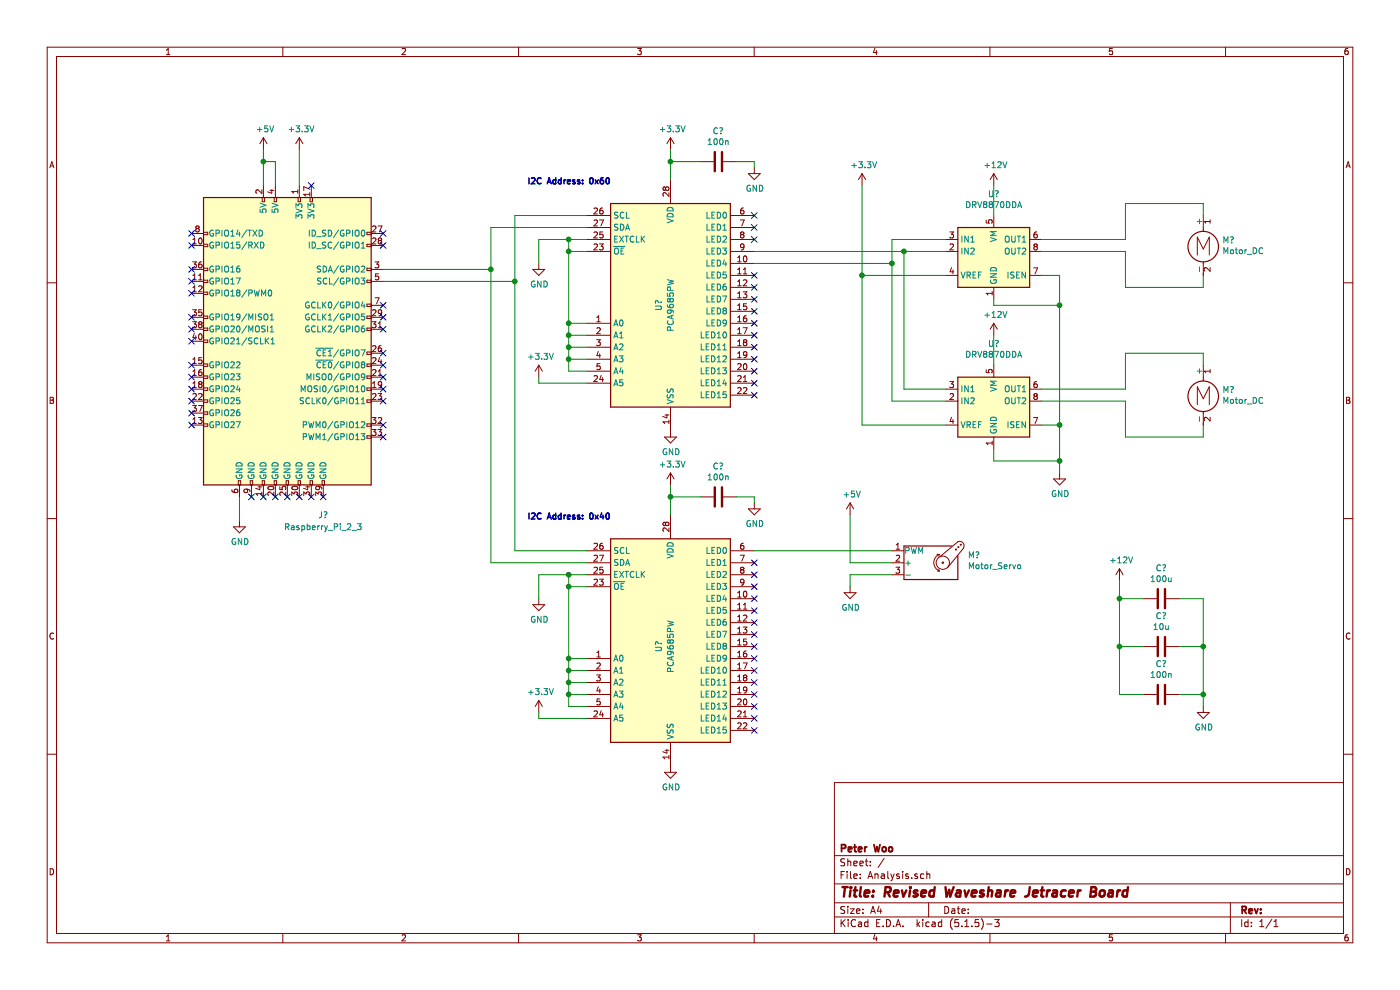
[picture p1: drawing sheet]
EESchema Schematic File Version 4
EELAYER 30 0
EELAYER END
$Descr A4 11693 8268
encoding utf-8
Sheet 1 1
Title "Revised Waveshare Jetracer Board"
Date ""
Rev ""
Comp "Peter Woo"
Comment1 ""
Comment2 ""
Comment3 ""
Comment4 ""
$EndDescr
$Comp
L Driver_Motor:DRV8870DDA U?
U 1 1
P 8300 2100
F 0 "U?" H 8300 2581 50  0000 C CNN
F 1 "DRV8870DDA" H 8300 2490 50  0000 C CNN
F 2 "Package_SO:Texas_HTSOP-8-1EP_3.9x4.9mm_P1.27mm_EP2.95x4.9mm_Mask2.4x3.1mm_ThermalVias" H 8400 2000 50  0001 C CNN
F 3 "http://www.ti.com/lit/ds/symlink/drv8870.pdf" H 8050 2450 50  0001 C CNN
	1    8300 2100
	1    0    0    -1  
$EndComp
$Comp
L Driver_Motor:DRV8870DDA U?
U 1 1
P 8300 3350
F 0 "U?" H 8300 3831 50  0000 C CNN
F 1 "DRV8870DDA" H 8300 3740 50  0000 C CNN
F 2 "Package_SO:Texas_HTSOP-8-1EP_3.9x4.9mm_P1.27mm_EP2.95x4.9mm_Mask2.4x3.1mm_ThermalVias" H 8400 3250 50  0001 C CNN
F 3 "http://www.ti.com/lit/ds/symlink/drv8870.pdf" H 8050 3700 50  0001 C CNN
	1    8300 3350
	1    0    0    -1  
$EndComp
$Comp
L Driver_LED:PCA9685PW U?
U 1 1
P 5600 2500
F 0 "U?" V 5500 2450 50  0000 C CNN
F 1 "PCA9685PW" V 5600 2450 50  0000 C CNN
F 2 "Package_SO:TSSOP-28_4.4x9.7mm_P0.65mm" H 5625 1525 50  0001 L CNN
F 3 "http://www.nxp.com/documents/data_sheet/PCA9685.pdf" H 5200 3200 50  0001 C CNN
	1    5600 2500
	1    0    0    -1  
$EndComp
$Comp
L Connector:Raspberry_Pi_2_3 J?
U 1 1
P 2400 2850
F 0 "J?" H 2700 1400 50  0000 C CNN
F 1 "Raspberry_Pi_2_3" H 2700 1300 50  0000 C CNN
F 2 "" H 2400 2850 50  0001 C CNN
F 3 "https://www.raspberrypi.org/documentation/hardware/raspberrypi/schematics/rpi_SCH_3bplus_1p0_reduced.pdf" H 2400 2850 50  0001 C CNN
	1    2400 2850
	1    0    0    -1  
$EndComp
$Comp
L Motor:Motor_Servo M?
U 1 1
P 7750 4700
F 0 "M?" H 8082 4765 50  0000 L CNN
F 1 "Motor_Servo" H 8082 4674 50  0000 L CNN
F 2 "" H 7750 4510 50  0001 C CNN
F 3 "http://forums.parallax.com/uploads/attachments/46831/74481.png" H 7750 4510 50  0001 C CNN
	1    7750 4700
	1    0    0    -1  
$EndComp
$Comp
L Motor:Motor_DC M?
U 1 1
P 10050 2000
F 0 "M?" H 10208 1996 50  0000 L CNN
F 1 "Motor_DC" H 10208 1905 50  0000 L CNN
F 2 "" H 10050 1910 50  0001 C CNN
F 3 "~" H 10050 1910 50  0001 C CNN
	1    10050 2000
	1    0    0    -1  
$EndComp
$Comp
L Motor:Motor_DC M?
U 1 1
P 10050 3250
F 0 "M?" H 10208 3246 50  0000 L CNN
F 1 "Motor_DC" H 10208 3155 50  0000 L CNN
F 2 "" H 10050 3160 50  0001 C CNN
F 3 "~" H 10050 3160 50  0001 C CNN
	1    10050 3250
	1    0    0    -1  
$EndComp
$Comp
L power:+5V #PWR?
U 1 1
P 2200 1250
F 0 "#PWR?" H 2200 1100 50  0001 C CNN
F 1 "+5V" H 2215 1423 50  0000 C CNN
F 2 "" H 2200 1250 50  0001 C CNN
F 3 "" H 2200 1250 50  0001 C CNN
	1    2200 1250
	1    0    0    -1  
$EndComp
$Comp
L power:GND #PWR?
U 1 1
P 2000 4350
F 0 "#PWR?" H 2000 4100 50  0001 C CNN
F 1 "GND" H 2005 4177 50  0000 C CNN
F 2 "" H 2000 4350 50  0001 C CNN
F 3 "" H 2000 4350 50  0001 C CNN
	1    2000 4350
	1    0    0    -1  
$EndComp
Wire Wire Line
	2000 4150 2000 4350
Wire Wire Line
	2200 1250 2200 1350
$Comp
L power:+3.3V #PWR?
U 1 1
P 2500 1250
F 0 "#PWR?" H 2500 1100 50  0001 C CNN
F 1 "+3.3V" H 2515 1423 50  0000 C CNN
F 2 "" H 2500 1250 50  0001 C CNN
F 3 "" H 2500 1250 50  0001 C CNN
	1    2500 1250
	1    0    0    -1  
$EndComp
Wire Wire Line
	2500 1250 2500 1550
NoConn ~ 1600 1950
NoConn ~ 1600 2050
NoConn ~ 1600 2250
NoConn ~ 1600 2350
NoConn ~ 1600 2450
NoConn ~ 1600 2650
NoConn ~ 1600 2750
NoConn ~ 1600 2850
NoConn ~ 1600 3050
NoConn ~ 1600 3150
NoConn ~ 1600 3250
NoConn ~ 1600 3350
NoConn ~ 1600 3450
NoConn ~ 1600 3550
NoConn ~ 3200 1950
NoConn ~ 3200 2050
NoConn ~ 3200 2550
NoConn ~ 3200 2650
NoConn ~ 3200 2750
NoConn ~ 3200 2950
NoConn ~ 3200 3050
NoConn ~ 3200 3150
NoConn ~ 3200 3250
NoConn ~ 3200 3350
NoConn ~ 3200 3550
NoConn ~ 3200 3650
NoConn ~ 2600 1550
Wire Wire Line
	2200 1350 2300 1350
Wire Wire Line
	2300 1350 2300 1550
Connection ~ 2200 1350
Wire Wire Line
	2200 1350 2200 1550
Wire Wire Line
	4300 4600 4900 4600
Wire Wire Line
	3200 2350 4300 2350
Connection ~ 4300 2350
Wire Wire Line
	4300 2350 4300 4600
Wire Wire Line
	4900 2700 4750 2700
Wire Wire Line
	4750 2700 4750 2800
Wire Wire Line
	4900 2800 4750 2800
Connection ~ 4750 2800
Wire Wire Line
	4750 2800 4750 2900
Wire Wire Line
	4900 2900 4750 2900
Connection ~ 4750 2900
Wire Wire Line
	4750 2900 4750 3000
Wire Wire Line
	4900 3000 4750 3000
$Comp
L power:GND #PWR?
U 1 1
P 4500 5000
F 0 "#PWR?" H 4500 4750 50  0001 C CNN
F 1 "GND" H 4505 4827 50  0000 C CNN
F 2 "" H 4500 5000 50  0001 C CNN
F 3 "" H 4500 5000 50  0001 C CNN
	1    4500 5000
	1    0    0    -1  
$EndComp
Wire Wire Line
	4900 5500 4750 5500
Wire Wire Line
	4750 5500 4750 5600
Wire Wire Line
	4900 5600 4750 5600
Connection ~ 4750 5600
Wire Wire Line
	4750 5600 4750 5700
Wire Wire Line
	4900 5700 4750 5700
Connection ~ 4750 5700
Wire Wire Line
	4750 5700 4750 5800
Wire Wire Line
	4900 5800 4750 5800
Connection ~ 4750 5800
Wire Wire Line
	4750 5800 4750 5900
Wire Wire Line
	4900 5900 4750 5900
Wire Wire Line
	4900 2100 4750 2100
Wire Wire Line
	4750 2100 4750 2700
Connection ~ 4750 2700
Wire Wire Line
	4900 2000 4750 2000
Wire Wire Line
	4750 2000 4750 2100
Connection ~ 4750 2100
Wire Wire Line
	4900 4800 4750 4800
Wire Wire Line
	4750 4800 4750 4900
Connection ~ 4750 5500
Wire Wire Line
	4900 4900 4750 4900
Connection ~ 4750 4900
Wire Wire Line
	4750 4900 4750 5500
Wire Wire Line
	4500 4800 4500 5000
Wire Wire Line
	4750 4800 4500 4800
Connection ~ 4750 4800
Wire Wire Line
	4100 2250 4100 1900
Wire Wire Line
	3200 2250 4100 2250
Connection ~ 4100 2250
Wire Wire Line
	4100 1900 4900 1900
Wire Wire Line
	4900 4700 4100 4700
Wire Wire Line
	4100 4700 4100 2250
$Comp
L power:+3.3V #PWR?
U 1 1
P 4500 3150
F 0 "#PWR?" H 4500 3000 50  0001 C CNN
F 1 "+3.3V" H 4515 3323 50  0000 C CNN
F 2 "" H 4500 3150 50  0001 C CNN
F 3 "" H 4500 3150 50  0001 C CNN
	1    4500 3150
	1    0    0    -1  
$EndComp
Wire Wire Line
	4500 3150 4500 3200
Wire Wire Line
	4500 3200 4900 3200
$Comp
L power:+3.3V #PWR?
U 1 1
P 4500 5950
F 0 "#PWR?" H 4500 5800 50  0001 C CNN
F 1 "+3.3V" H 4515 6123 50  0000 C CNN
F 2 "" H 4500 5950 50  0001 C CNN
F 3 "" H 4500 5950 50  0001 C CNN
	1    4500 5950
	1    0    0    -1  
$EndComp
Wire Wire Line
	4500 5950 4500 6000
Wire Wire Line
	4500 6000 4900 6000
$Comp
L Driver_LED:PCA9685PW U?
U 1 1
P 5600 5300
F 0 "U?" V 5500 5200 50  0000 C CNN
F 1 "PCA9685PW" V 5600 5200 50  0000 C CNN
F 2 "Package_SO:TSSOP-28_4.4x9.7mm_P0.65mm" H 5625 4325 50  0001 L CNN
F 3 "http://www.nxp.com/documents/data_sheet/PCA9685.pdf" H 5200 6000 50  0001 C CNN
	1    5600 5300
	1    0    0    -1  
$EndComp
$Comp
L power:GND #PWR?
U 1 1
P 5600 3600
F 0 "#PWR?" H 5600 3350 50  0001 C CNN
F 1 "GND" H 5605 3427 50  0000 C CNN
F 2 "" H 5600 3600 50  0001 C CNN
F 3 "" H 5600 3600 50  0001 C CNN
	1    5600 3600
	1    0    0    -1  
$EndComp
$Comp
L power:GND #PWR?
U 1 1
P 5600 6400
F 0 "#PWR?" H 5600 6150 50  0001 C CNN
F 1 "GND" H 5605 6227 50  0000 C CNN
F 2 "" H 5600 6400 50  0001 C CNN
F 3 "" H 5600 6400 50  0001 C CNN
	1    5600 6400
	1    0    0    -1  
$EndComp
$Comp
L power:+3.3V #PWR?
U 1 1
P 5600 1250
F 0 "#PWR?" H 5600 1100 50  0001 C CNN
F 1 "+3.3V" H 5615 1423 50  0000 C CNN
F 2 "" H 5600 1250 50  0001 C CNN
F 3 "" H 5600 1250 50  0001 C CNN
	1    5600 1250
	1    0    0    -1  
$EndComp
Wire Wire Line
	4750 2000 4500 2000
Wire Wire Line
	4500 2000 4500 2200
$Comp
L power:GND #PWR?
U 1 1
P 4500 2200
F 0 "#PWR?" H 4500 1950 50  0001 C CNN
F 1 "GND" H 4505 2027 50  0000 C CNN
F 2 "" H 4500 2200 50  0001 C CNN
F 3 "" H 4500 2200 50  0001 C CNN
	1    4500 2200
	1    0    0    -1  
$EndComp
Wire Wire Line
	4300 1800 4300 2350
Wire Wire Line
	4900 1800 4300 1800
Connection ~ 4750 2000
Wire Wire Line
	4900 3100 4750 3100
Wire Wire Line
	4750 3100 4750 3000
Connection ~ 4750 3000
$Comp
L Device:C C?
U 1 1
P 6000 1350
F 0 "C?" V 6252 1350 50  0000 C CNN
F 1 "100n" V 6161 1350 50  0000 C CNN
F 2 "" H 6038 1200 50  0001 C CNN
F 3 "~" H 6000 1350 50  0001 C CNN
	1    6000 1350
	0    -1   -1   0   
$EndComp
$Comp
L power:GND #PWR?
U 1 1
P 6300 1400
F 0 "#PWR?" H 6300 1150 50  0001 C CNN
F 1 "GND" H 6305 1227 50  0000 C CNN
F 2 "" H 6300 1400 50  0001 C CNN
F 3 "" H 6300 1400 50  0001 C CNN
	1    6300 1400
	1    0    0    -1  
$EndComp
Wire Wire Line
	5600 1250 5600 1350
Wire Wire Line
	5850 1350 5600 1350
Connection ~ 5600 1350
Wire Wire Line
	5600 1350 5600 1500
Wire Wire Line
	6150 1350 6300 1350
Wire Wire Line
	6300 1350 6300 1400
$Comp
L power:+3.3V #PWR?
U 1 1
P 5600 4050
F 0 "#PWR?" H 5600 3900 50  0001 C CNN
F 1 "+3.3V" H 5615 4223 50  0000 C CNN
F 2 "" H 5600 4050 50  0001 C CNN
F 3 "" H 5600 4050 50  0001 C CNN
	1    5600 4050
	1    0    0    -1  
$EndComp
$Comp
L Device:C C?
U 1 1
P 6000 4150
F 0 "C?" V 6252 4150 50  0000 C CNN
F 1 "100n" V 6161 4150 50  0000 C CNN
F 2 "" H 6038 4000 50  0001 C CNN
F 3 "~" H 6000 4150 50  0001 C CNN
	1    6000 4150
	0    -1   -1   0   
$EndComp
$Comp
L power:GND #PWR?
U 1 1
P 6300 4200
F 0 "#PWR?" H 6300 3950 50  0001 C CNN
F 1 "GND" H 6305 4027 50  0000 C CNN
F 2 "" H 6300 4200 50  0001 C CNN
F 3 "" H 6300 4200 50  0001 C CNN
	1    6300 4200
	1    0    0    -1  
$EndComp
Wire Wire Line
	5600 4050 5600 4150
Wire Wire Line
	5850 4150 5600 4150
Connection ~ 5600 4150
Wire Wire Line
	5600 4150 5600 4300
Wire Wire Line
	6150 4150 6300 4150
Wire Wire Line
	6300 4150 6300 4200
NoConn ~ 2100 4150
NoConn ~ 2200 4150
NoConn ~ 2300 4150
NoConn ~ 2400 4150
NoConn ~ 2500 4150
NoConn ~ 2600 4150
NoConn ~ 2700 4150
$Comp
L power:+12V #PWR?
U 1 1
P 8300 1550
F 0 "#PWR?" H 8300 1400 50  0001 C CNN
F 1 "+12V" H 8315 1723 50  0000 C CNN
F 2 "" H 8300 1550 50  0001 C CNN
F 3 "" H 8300 1550 50  0001 C CNN
	1    8300 1550
	1    0    0    -1  
$EndComp
Wire Wire Line
	8300 1550 8300 1800
$Comp
L power:+12V #PWR?
U 1 1
P 8300 2800
F 0 "#PWR?" H 8300 2650 50  0001 C CNN
F 1 "+12V" H 8315 2973 50  0000 C CNN
F 2 "" H 8300 2800 50  0001 C CNN
F 3 "" H 8300 2800 50  0001 C CNN
	1    8300 2800
	1    0    0    -1  
$EndComp
Wire Wire Line
	8300 2800 8300 3050
Wire Wire Line
	6300 2100 7550 2100
Wire Wire Line
	6300 2200 7450 2200
Wire Wire Line
	7450 2200 7450 2000
Wire Wire Line
	7450 2000 7900 2000
Wire Wire Line
	7550 2100 7550 3250
Wire Wire Line
	7550 3250 7900 3250
Connection ~ 7550 2100
Wire Wire Line
	7550 2100 7900 2100
Wire Wire Line
	7450 2200 7450 3350
Wire Wire Line
	7450 3350 7900 3350
Connection ~ 7450 2200
$Comp
L power:+3.3V #PWR?
U 1 1
P 7200 1550
F 0 "#PWR?" H 7200 1400 50  0001 C CNN
F 1 "+3.3V" H 7215 1723 50  0000 C CNN
F 2 "" H 7200 1550 50  0001 C CNN
F 3 "" H 7200 1550 50  0001 C CNN
	1    7200 1550
	1    0    0    -1  
$EndComp
Wire Wire Line
	7200 2300 7900 2300
Wire Wire Line
	7200 1550 7200 2300
Wire Wire Line
	7200 2300 7200 3550
Wire Wire Line
	7200 3550 7900 3550
Connection ~ 7200 2300
NoConn ~ 6300 1800
NoConn ~ 6300 1900
NoConn ~ 6300 2000
NoConn ~ 6300 2300
NoConn ~ 6300 2400
NoConn ~ 6300 2500
NoConn ~ 6300 2600
NoConn ~ 6300 2700
NoConn ~ 6300 2800
NoConn ~ 6300 2900
NoConn ~ 6300 3000
NoConn ~ 6300 3100
NoConn ~ 6300 3200
NoConn ~ 6300 3300
Wire Wire Line
	8700 2000 9400 2000
Wire Wire Line
	9400 2000 9400 1700
Wire Wire Line
	9400 1700 10050 1700
Wire Wire Line
	10050 1700 10050 1800
Wire Wire Line
	8700 2100 9400 2100
Wire Wire Line
	9400 2100 9400 2400
Wire Wire Line
	9400 2400 10050 2400
Wire Wire Line
	10050 2400 10050 2300
Wire Wire Line
	8700 3250 9400 3250
Wire Wire Line
	9400 3250 9400 2950
Wire Wire Line
	9400 2950 10050 2950
Wire Wire Line
	8700 3350 9400 3350
Wire Wire Line
	9400 3350 9400 3650
Wire Wire Line
	9400 3650 10050 3650
Wire Wire Line
	10050 3050 10050 2950
Wire Wire Line
	10050 3550 10050 3650
$Comp
L power:GND #PWR?
U 1 1
P 8850 3950
F 0 "#PWR?" H 8850 3700 50  0001 C CNN
F 1 "GND" H 8855 3777 50  0000 C CNN
F 2 "" H 8850 3950 50  0001 C CNN
F 3 "" H 8850 3950 50  0001 C CNN
	1    8850 3950
	1    0    0    -1  
$EndComp
Wire Wire Line
	8300 3750 8300 3850
Wire Wire Line
	8300 3850 8850 3850
Wire Wire Line
	8850 3850 8850 3950
Wire Wire Line
	8700 3550 8850 3550
Wire Wire Line
	8850 3550 8850 3850
Connection ~ 8850 3850
Wire Wire Line
	8300 2500 8300 2550
Wire Wire Line
	8300 2550 8850 2550
Wire Wire Line
	8850 2550 8850 3550
Connection ~ 8850 3550
Wire Wire Line
	8700 2300 8850 2300
Wire Wire Line
	8850 2300 8850 2550
Connection ~ 8850 2550
Connection ~ 10050 5400
Wire Wire Line
	9850 5400 10050 5400
Wire Wire Line
	10050 5000 10050 5400
Wire Wire Line
	9850 5000 10050 5000
Wire Wire Line
	9350 5400 9350 5800
Connection ~ 9350 5400
Wire Wire Line
	9550 5400 9350 5400
Wire Wire Line
	9350 5800 9550 5800
Wire Wire Line
	9350 5000 9350 5400
Wire Wire Line
	9550 5000 9350 5000
$Comp
L Device:C C?
U 1 1
P 9700 5000
F 0 "C?" V 9952 5000 50  0000 C CNN
F 1 "100u" V 9861 5000 50  0000 C CNN
F 2 "" H 9738 4850 50  0001 C CNN
F 3 "~" H 9700 5000 50  0001 C CNN
	1    9700 5000
	0    -1   -1   0   
$EndComp
$Comp
L Device:C C?
U 1 1
P 9700 5400
F 0 "C?" V 9952 5400 50  0000 C CNN
F 1 "10u" V 9861 5400 50  0000 C CNN
F 2 "" H 9738 5250 50  0001 C CNN
F 3 "~" H 9700 5400 50  0001 C CNN
	1    9700 5400
	0    -1   -1   0   
$EndComp
$Comp
L Device:C C?
U 1 1
P 9700 5800
F 0 "C?" V 9952 5800 50  0000 C CNN
F 1 "100n" V 9861 5800 50  0000 C CNN
F 2 "" H 9738 5650 50  0001 C CNN
F 3 "~" H 9700 5800 50  0001 C CNN
	1    9700 5800
	0    -1   -1   0   
$EndComp
Wire Wire Line
	10050 5800 9850 5800
Wire Wire Line
	10050 5400 10050 5800
$Comp
L power:+12V #PWR?
U 1 1
P 9350 4850
F 0 "#PWR?" H 9350 4700 50  0001 C CNN
F 1 "+12V" H 9365 5023 50  0000 C CNN
F 2 "" H 9350 4850 50  0001 C CNN
F 3 "" H 9350 4850 50  0001 C CNN
	1    9350 4850
	1    0    0    -1  
$EndComp
Wire Wire Line
	9350 4850 9350 5000
$Comp
L power:GND #PWR?
U 1 1
P 10050 5900
F 0 "#PWR?" H 10050 5650 50  0001 C CNN
F 1 "GND" H 10055 5727 50  0000 C CNN
F 2 "" H 10050 5900 50  0001 C CNN
F 3 "" H 10050 5900 50  0001 C CNN
	1    10050 5900
	1    0    0    -1  
$EndComp
Wire Wire Line
	10050 5800 10050 5900
Connection ~ 9350 5000
Connection ~ 10050 5800
Text Notes 4400 1550 0    50   ~ 10
I2C Address: 0x60
Text Notes 4400 4350 0    50   ~ 10
I2C Address: 0x40
Wire Wire Line
	6300 4600 7450 4600
$Comp
L power:+5V #PWR?
U 1 1
P 7100 4300
F 0 "#PWR?" H 7100 4150 50  0001 C CNN
F 1 "+5V" H 7115 4473 50  0000 C CNN
F 2 "" H 7100 4300 50  0001 C CNN
F 3 "" H 7100 4300 50  0001 C CNN
	1    7100 4300
	1    0    0    -1  
$EndComp
Wire Wire Line
	7100 4700 7450 4700
Wire Wire Line
	7100 4300 7100 4700
$Comp
L power:GND #PWR?
U 1 1
P 7100 4900
F 0 "#PWR?" H 7100 4650 50  0001 C CNN
F 1 "GND" H 7105 4727 50  0000 C CNN
F 2 "" H 7100 4900 50  0001 C CNN
F 3 "" H 7100 4900 50  0001 C CNN
	1    7100 4900
	1    0    0    -1  
$EndComp
Wire Wire Line
	7100 4900 7100 4800
Wire Wire Line
	7100 4800 7450 4800
NoConn ~ 6300 4700
NoConn ~ 6300 4800
NoConn ~ 6300 4900
NoConn ~ 6300 5000
NoConn ~ 6300 5100
NoConn ~ 6300 5200
NoConn ~ 6300 5300
NoConn ~ 6300 5400
NoConn ~ 6300 5500
NoConn ~ 6300 5600
NoConn ~ 6300 5700
NoConn ~ 6300 5800
NoConn ~ 6300 5900
NoConn ~ 6300 6000
NoConn ~ 6300 6100
$EndSCHEMATC
